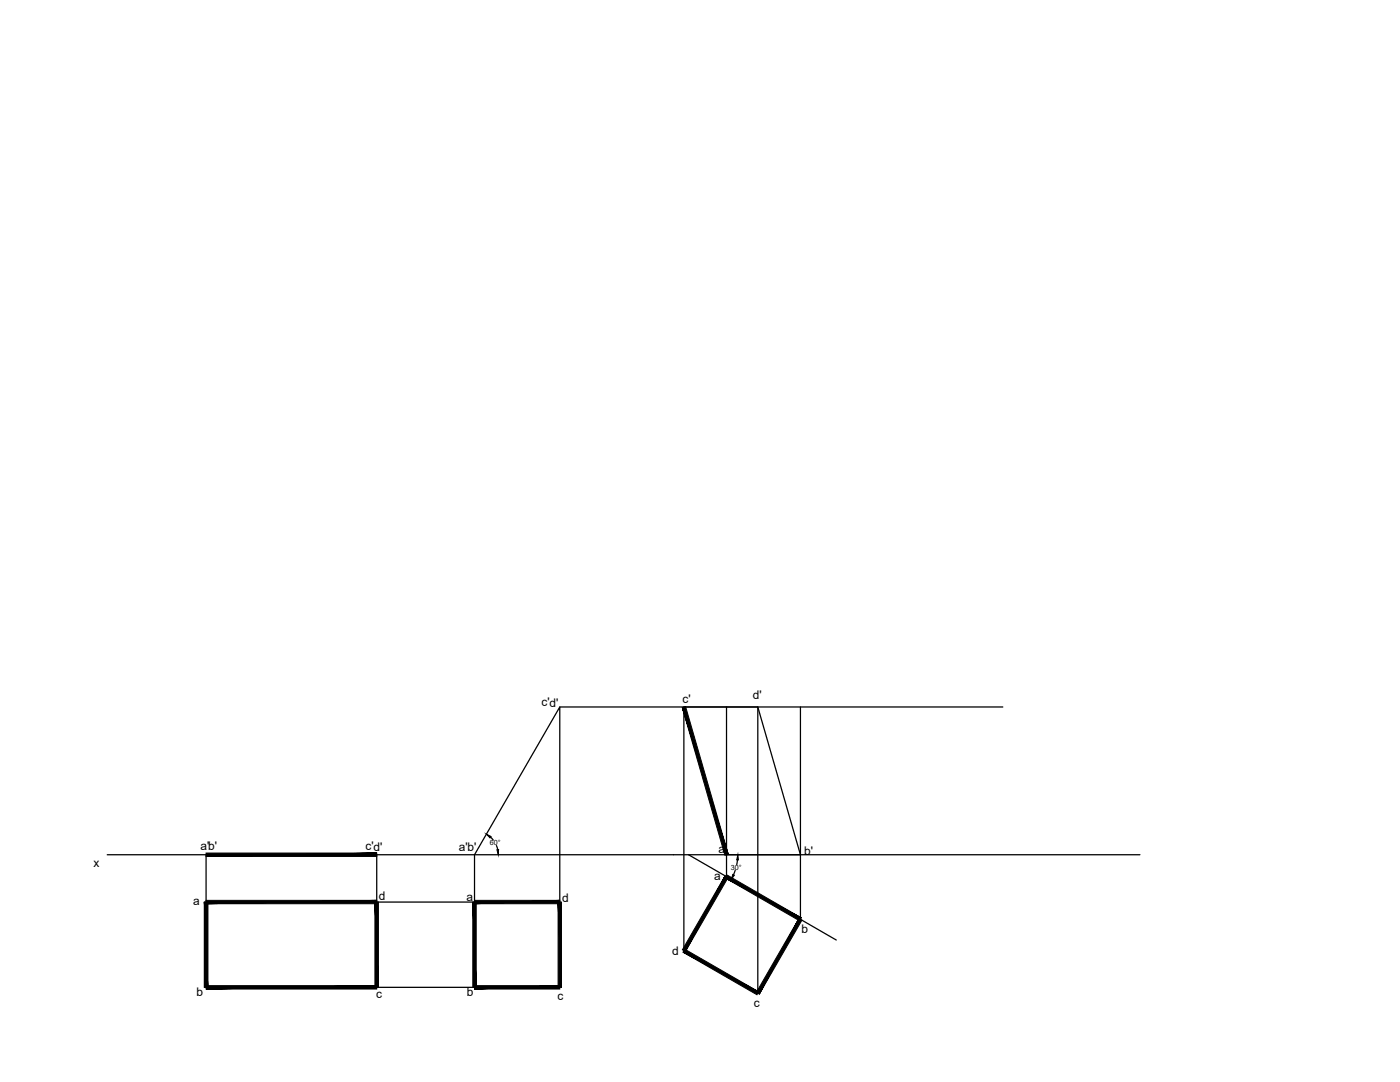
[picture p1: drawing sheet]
<svg xmlns="http://www.w3.org/2000/svg" width="279mm" height="216mm" viewBox="0 0 279 216" stroke-linecap="round" stroke-linejoin="round" font-family="sans-serif">
<!-- layer: 0 -->
<g fill="none" stroke="#000" stroke-width=".25">
<path d="M111.7 141.1h88.4M145 141.1v33.8M151.2 141.1v57.1M159.7 141.1v42.3M21.4 170.6h206.1M41.1 170.6v9.4M75.2 170.6v9.4h36.5M97.9 167l.5 .6M99.1 168.7l.2 .8M137.4 170.6l29.5 17M145 170.6h14.7l-8.5-29.5h-14.7v48.6M146.7 173.6l-.3 1"/>
<path d="M147.2 171.6l-.2 .9M75.2 197h36.5v-55.9l-17 29.5v26.4"/>
</g>
<g fill="#000" stroke="#000" stroke-width=".2">
<path d="M97.1 166.4l.9 .5-.2 .3zM99.2 169.6l.3-.1-.1 1.1zM146.2 174.5l.4 .1-.7 .9zM147.3 170.6l.1 1h-.4z"/>
<path d="M136.2 141.2l9.1 29.3-8.5-29.5zM136.2 141.2l9.1 29.3-.6 .2z"/>
<path d="M41.1 179.7v.6l34.1-.6zM41.1 180.3l34.1-.6v.6z"/>
<path d="M41.1 170.2v.7l34.1-.7zM41.1 170.9l34.1-.7v.7z"/>
<path d="M40.8 180l.7 17v-17zM40.8 180l.7 17h-.7z"/>
<path d="M94.7 179.7v.6l17-.6zM94.7 180.3l17-.6v.6z"/>
<path d="M111.4 180l.7 17v-17zM111.4 180l.7 17h-.7z"/>
<path d="M145.2 174.6l-.4 .6 15.1 7.9zM144.8 175.2l15.1 7.9-.3 .6z"/>
<path d="M40.8 180v17h.7zM40.8 180h.7v17z"/>
<path d="M41.1 196.7v.7l34.1-.7zM41.1 197.4l34.1-.7v.7z"/>
<path d="M74.8 180v17h.7zM74.8 180h.7v17z"/>
<path d="M94.4 180v17h.6zM94.4 180h.6v17z"/>
<path d="M94.7 197.4h17v-.7zM94.7 196.7h17l-17 .7z"/>
<path d="M144.7 174.8l-8.5 14.7 .6 .4zM144.7 174.8l.6 .3-8.5 14.8z"/>
<path d="M136.3 190l14.8 8.5 .3-.6zM136.7 189.4l14.7 8.5-15.1-7.9z"/>
<path d="M159.4 183.3l-7.9 15.1 8.5-14.8zM159.4 183.3l-7.9 15.1-.6-.4z"/>
</g>
<g font-size="2.4">
<text x="108.1" y="140.9">c'd'</text>
<text x="136.2" y="140.3">c'</text>
<text x="150.2" y="139.5">d'</text>
<text x="18.6" y="172.9">x</text>
<text x="40" y="169.6">a'b'</text>
<text x="73" y="169.6">c'd'</text>
<text x="91.5" y="169.7">a'b'</text>
<text x="143.4" y="170.2">a'</text>
<text x="160.5" y="170.5">b'</text>
<text x="75.6" y="179.5">d</text>
<text x="93.1" y="179.7">a</text>
<text x="112.2" y="180">d</text>
<text x="142.6" y="175.5">a</text>
<text x="38.5" y="180.5">a</text>
<text x="134.1" y="190.6">d</text>
<text x="160" y="186.2">b</text>
<text x="39.2" y="198.8">b</text>
<text x="75.1" y="199.1">c</text>
<text x="93.2" y="198.7">b</text>
<text x="111.3" y="199.5">c</text>
<text x="150.5" y="201">c</text>
</g>
<g font-size="1.4">
<text x="97.7" y="168.7">60°</text>
<text x="145.9" y="173.6">30°</text>
</g>
</svg>
